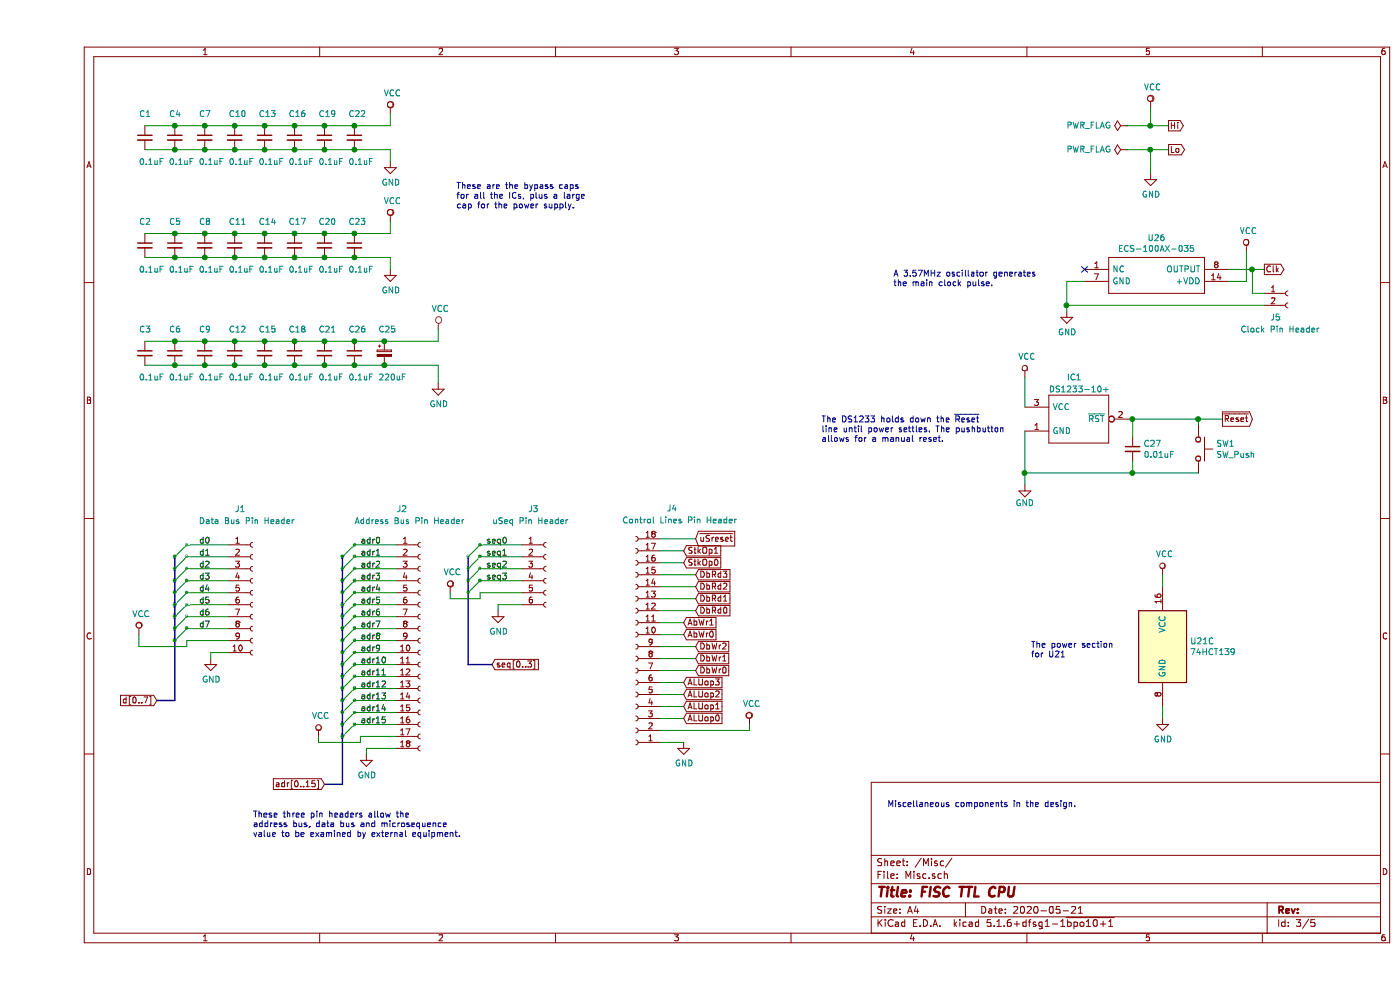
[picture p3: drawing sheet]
EESchema Schematic File Version 4
EELAYER 30 0
EELAYER END
$Descr A4 11693 8268
encoding utf-8
Sheet 3 5
Title "FISC TTL CPU"
Date "2020-05-21"
Rev ""
Comp ""
Comment1 ""
Comment2 ""
Comment3 ""
Comment4 ""
$EndDescr
$Comp
L power:VCC #PWR0119
U 1 1
P 9300 900
F 0 "#PWR0119" H 9300 750 50  0001 C CNN
F 1 "VCC" H 9317 1073 50  0000 C CNN
F 2 "" H 9300 900 50  0001 C CNN
F 3 "" H 9300 900 50  0001 C CNN
	1    9300 900 
	1    0    0    -1  
$EndComp
$Comp
L power:GND #PWR0120
U 1 1
P 9300 1450
F 0 "#PWR0120" H 9300 1200 50  0001 C CNN
F 1 "GND" H 9305 1277 50  0000 C CNN
F 2 "" H 9300 1450 50  0001 C CNN
F 3 "" H 9300 1450 50  0001 C CNN
	1    9300 1450
	1    0    0    -1  
$EndComp
$Comp
L power:PWR_FLAG #FLG0101
U 1 1
P 9100 1050
F 0 "#FLG0101" H 9100 1125 50  0001 C CNN
F 1 "PWR_FLAG" V 9100 1177 50  0000 L CNN
F 2 "" H 9100 1050 50  0001 C CNN
F 3 "~" H 9100 1050 50  0001 C CNN
	1    9100 1050
	0    -1   -1   0   
$EndComp
$Comp
L power:PWR_FLAG #FLG0102
U 1 1
P 9100 1250
F 0 "#FLG0102" H 9100 1325 50  0001 C CNN
F 1 "PWR_FLAG" V 9100 1377 50  0000 L CNN
F 2 "" H 9100 1250 50  0001 C CNN
F 3 "~" H 9100 1250 50  0001 C CNN
	1    9100 1250
	0    -1   -1   0   
$EndComp
Wire Wire Line
	9100 1050 9300 1050
Wire Wire Line
	9300 1050 9300 900 
Wire Wire Line
	9100 1250 9300 1250
Wire Wire Line
	9300 1250 9300 1450
Text GLabel 9450 1050 2    50   Output ~ 0
Hi
Text GLabel 9450 1250 2    50   Output ~ 0
Lo
Wire Wire Line
	9450 1050 9300 1050
Connection ~ 9300 1050
Wire Wire Line
	9450 1250 9300 1250
Connection ~ 9300 1250
Text GLabel 10250 2250 2    50   Output ~ 0
Clk
Text GLabel 9900 3500 2    50   Output ~ 0
~Reset
$Comp
L Device:C_Small C1
U 1 1
P 900 1150
F 0 "C1" H 850 1350 50  0000 L CNN
F 1 "0.1uF" H 850 950 50  0000 L CNN
F 2 "Capacitor_SMD:C_0603_1608Metric_Pad1.05x0.95mm_HandSolder" H 900 1150 50  0001 C CNN
F 3 "~" H 900 1150 50  0001 C CNN
F 4 "Bypass caps" H 900 1150 50  0001 C CNN "Description"
	1    900  1150
	1    0    0    -1  
$EndComp
$Comp
L Device:C_Small C4
U 1 1
P 1150 1150
F 0 "C4" H 1100 1350 50  0000 L CNN
F 1 "0.1uF" H 1100 950 50  0000 L CNN
F 2 "Capacitor_SMD:C_0603_1608Metric_Pad1.05x0.95mm_HandSolder" H 1150 1150 50  0001 C CNN
F 3 "~" H 1150 1150 50  0001 C CNN
F 4 "Bypass caps" H 1150 1150 50  0001 C CNN "Description"
	1    1150 1150
	1    0    0    -1  
$EndComp
$Comp
L Device:C_Small C7
U 1 1
P 1400 1150
F 0 "C7" H 1350 1350 50  0000 L CNN
F 1 "0.1uF" H 1350 950 50  0000 L CNN
F 2 "Capacitor_SMD:C_0603_1608Metric_Pad1.05x0.95mm_HandSolder" H 1400 1150 50  0001 C CNN
F 3 "~" H 1400 1150 50  0001 C CNN
F 4 "Bypass caps" H 1400 1150 50  0001 C CNN "Description"
	1    1400 1150
	1    0    0    -1  
$EndComp
$Comp
L Device:C_Small C10
U 1 1
P 1650 1150
F 0 "C10" H 1600 1350 50  0000 L CNN
F 1 "0.1uF" H 1600 950 50  0000 L CNN
F 2 "Capacitor_SMD:C_0603_1608Metric_Pad1.05x0.95mm_HandSolder" H 1650 1150 50  0001 C CNN
F 3 "~" H 1650 1150 50  0001 C CNN
F 4 "Bypass caps" H 1650 1150 50  0001 C CNN "Description"
	1    1650 1150
	1    0    0    -1  
$EndComp
$Comp
L Device:C_Small C13
U 1 1
P 1900 1150
F 0 "C13" H 1850 1350 50  0000 L CNN
F 1 "0.1uF" H 1850 950 50  0000 L CNN
F 2 "Capacitor_SMD:C_0603_1608Metric_Pad1.05x0.95mm_HandSolder" H 1900 1150 50  0001 C CNN
F 3 "~" H 1900 1150 50  0001 C CNN
F 4 "Bypass caps" H 1900 1150 50  0001 C CNN "Description"
	1    1900 1150
	1    0    0    -1  
$EndComp
$Comp
L Device:C_Small C16
U 1 1
P 2150 1150
F 0 "C16" H 2100 1350 50  0000 L CNN
F 1 "0.1uF" H 2100 950 50  0000 L CNN
F 2 "Capacitor_SMD:C_0603_1608Metric_Pad1.05x0.95mm_HandSolder" H 2150 1150 50  0001 C CNN
F 3 "~" H 2150 1150 50  0001 C CNN
F 4 "Bypass caps" H 2150 1150 50  0001 C CNN "Description"
	1    2150 1150
	1    0    0    -1  
$EndComp
$Comp
L Device:C_Small C19
U 1 1
P 2400 1150
F 0 "C19" H 2350 1350 50  0000 L CNN
F 1 "0.1uF" H 2350 950 50  0000 L CNN
F 2 "Capacitor_SMD:C_0603_1608Metric_Pad1.05x0.95mm_HandSolder" H 2400 1150 50  0001 C CNN
F 3 "~" H 2400 1150 50  0001 C CNN
F 4 "Bypass caps" H 2400 1150 50  0001 C CNN "Description"
	1    2400 1150
	1    0    0    -1  
$EndComp
$Comp
L Device:C_Small C22
U 1 1
P 2650 1150
F 0 "C22" H 2600 1350 50  0000 L CNN
F 1 "0.1uF" H 2600 950 50  0000 L CNN
F 2 "Capacitor_SMD:C_0603_1608Metric_Pad1.05x0.95mm_HandSolder" H 2650 1150 50  0001 C CNN
F 3 "~" H 2650 1150 50  0001 C CNN
F 4 "Bypass caps" H 2650 1150 50  0001 C CNN "Description"
	1    2650 1150
	1    0    0    -1  
$EndComp
Wire Wire Line
	900  1050 1150 1050
Wire Wire Line
	1150 1050 1400 1050
Connection ~ 1150 1050
Wire Wire Line
	1400 1050 1650 1050
Connection ~ 1400 1050
Wire Wire Line
	1650 1050 1900 1050
Connection ~ 1650 1050
Wire Wire Line
	1900 1050 2150 1050
Connection ~ 1900 1050
Wire Wire Line
	2150 1050 2400 1050
Connection ~ 2150 1050
Wire Wire Line
	2400 1050 2650 1050
Connection ~ 2400 1050
Wire Wire Line
	900  1250 1150 1250
Wire Wire Line
	1150 1250 1400 1250
Connection ~ 1150 1250
Wire Wire Line
	1400 1250 1650 1250
Connection ~ 1400 1250
Wire Wire Line
	1650 1250 1900 1250
Connection ~ 1650 1250
Wire Wire Line
	2150 1250 1900 1250
Connection ~ 1900 1250
Wire Wire Line
	2150 1250 2400 1250
Connection ~ 2150 1250
Wire Wire Line
	2400 1250 2650 1250
Connection ~ 2400 1250
$Comp
L power:VCC #PWR03
U 1 1
P 2950 950
F 0 "#PWR03" H 2950 800 50  0001 C CNN
F 1 "VCC" H 2967 1123 50  0000 C CNN
F 2 "" H 2950 950 50  0001 C CNN
F 3 "" H 2950 950 50  0001 C CNN
	1    2950 950 
	1    0    0    -1  
$EndComp
$Comp
L power:GND #PWR04
U 1 1
P 2950 1350
F 0 "#PWR04" H 2950 1100 50  0001 C CNN
F 1 "GND" H 2955 1177 50  0000 C CNN
F 2 "" H 2950 1350 50  0001 C CNN
F 3 "" H 2950 1350 50  0001 C CNN
	1    2950 1350
	1    0    0    -1  
$EndComp
Wire Wire Line
	2650 1250 2950 1250
Wire Wire Line
	2950 1250 2950 1350
Connection ~ 2650 1250
Wire Wire Line
	2650 1050 2950 1050
Wire Wire Line
	2950 1050 2950 950 
Connection ~ 2650 1050
$Comp
L Device:C_Small C2
U 1 1
P 900 2050
F 0 "C2" H 850 2250 50  0000 L CNN
F 1 "0.1uF" H 850 1850 50  0000 L CNN
F 2 "Capacitor_SMD:C_0603_1608Metric_Pad1.05x0.95mm_HandSolder" H 900 2050 50  0001 C CNN
F 3 "~" H 900 2050 50  0001 C CNN
F 4 "Bypass caps" H 900 2050 50  0001 C CNN "Description"
	1    900  2050
	1    0    0    -1  
$EndComp
$Comp
L Device:C_Small C5
U 1 1
P 1150 2050
F 0 "C5" H 1100 2250 50  0000 L CNN
F 1 "0.1uF" H 1100 1850 50  0000 L CNN
F 2 "Capacitor_SMD:C_0603_1608Metric_Pad1.05x0.95mm_HandSolder" H 1150 2050 50  0001 C CNN
F 3 "~" H 1150 2050 50  0001 C CNN
F 4 "Bypass caps" H 1150 2050 50  0001 C CNN "Description"
	1    1150 2050
	1    0    0    -1  
$EndComp
$Comp
L Device:C_Small C8
U 1 1
P 1400 2050
F 0 "C8" H 1350 2250 50  0000 L CNN
F 1 "0.1uF" H 1350 1850 50  0000 L CNN
F 2 "Capacitor_SMD:C_0603_1608Metric_Pad1.05x0.95mm_HandSolder" H 1400 2050 50  0001 C CNN
F 3 "~" H 1400 2050 50  0001 C CNN
F 4 "Bypass caps" H 1400 2050 50  0001 C CNN "Description"
	1    1400 2050
	1    0    0    -1  
$EndComp
$Comp
L Device:C_Small C11
U 1 1
P 1650 2050
F 0 "C11" H 1600 2250 50  0000 L CNN
F 1 "0.1uF" H 1600 1850 50  0000 L CNN
F 2 "Capacitor_SMD:C_0603_1608Metric_Pad1.05x0.95mm_HandSolder" H 1650 2050 50  0001 C CNN
F 3 "~" H 1650 2050 50  0001 C CNN
F 4 "Bypass caps" H 1650 2050 50  0001 C CNN "Description"
	1    1650 2050
	1    0    0    -1  
$EndComp
$Comp
L Device:C_Small C14
U 1 1
P 1900 2050
F 0 "C14" H 1850 2250 50  0000 L CNN
F 1 "0.1uF" H 1850 1850 50  0000 L CNN
F 2 "Capacitor_SMD:C_0603_1608Metric_Pad1.05x0.95mm_HandSolder" H 1900 2050 50  0001 C CNN
F 3 "~" H 1900 2050 50  0001 C CNN
F 4 "Bypass caps" H 1900 2050 50  0001 C CNN "Description"
	1    1900 2050
	1    0    0    -1  
$EndComp
$Comp
L Device:C_Small C17
U 1 1
P 2150 2050
F 0 "C17" H 2100 2250 50  0000 L CNN
F 1 "0.1uF" H 2100 1850 50  0000 L CNN
F 2 "Capacitor_SMD:C_0603_1608Metric_Pad1.05x0.95mm_HandSolder" H 2150 2050 50  0001 C CNN
F 3 "~" H 2150 2050 50  0001 C CNN
F 4 "Bypass caps" H 2150 2050 50  0001 C CNN "Description"
	1    2150 2050
	1    0    0    -1  
$EndComp
$Comp
L Device:C_Small C20
U 1 1
P 2400 2050
F 0 "C20" H 2350 2250 50  0000 L CNN
F 1 "0.1uF" H 2350 1850 50  0000 L CNN
F 2 "Capacitor_SMD:C_0603_1608Metric_Pad1.05x0.95mm_HandSolder" H 2400 2050 50  0001 C CNN
F 3 "~" H 2400 2050 50  0001 C CNN
F 4 "Bypass caps" H 2400 2050 50  0001 C CNN "Description"
	1    2400 2050
	1    0    0    -1  
$EndComp
$Comp
L Device:C_Small C23
U 1 1
P 2650 2050
F 0 "C23" H 2600 2250 50  0000 L CNN
F 1 "0.1uF" H 2600 1850 50  0000 L CNN
F 2 "Capacitor_SMD:C_0603_1608Metric_Pad1.05x0.95mm_HandSolder" H 2650 2050 50  0001 C CNN
F 3 "~" H 2650 2050 50  0001 C CNN
F 4 "Bypass caps" H 2650 2050 50  0001 C CNN "Description"
	1    2650 2050
	1    0    0    -1  
$EndComp
Wire Wire Line
	900  1950 1150 1950
Wire Wire Line
	1150 1950 1400 1950
Connection ~ 1150 1950
Wire Wire Line
	1400 1950 1650 1950
Connection ~ 1400 1950
Wire Wire Line
	1650 1950 1900 1950
Connection ~ 1650 1950
Wire Wire Line
	1900 1950 2150 1950
Connection ~ 1900 1950
Wire Wire Line
	2150 1950 2400 1950
Connection ~ 2150 1950
Wire Wire Line
	2400 1950 2650 1950
Connection ~ 2400 1950
Wire Wire Line
	900  2150 1150 2150
Wire Wire Line
	1150 2150 1400 2150
Connection ~ 1150 2150
Wire Wire Line
	1400 2150 1650 2150
Connection ~ 1400 2150
Wire Wire Line
	1650 2150 1900 2150
Connection ~ 1650 2150
Wire Wire Line
	2150 2150 1900 2150
Connection ~ 1900 2150
Wire Wire Line
	2150 2150 2400 2150
Connection ~ 2150 2150
Wire Wire Line
	2400 2150 2650 2150
Connection ~ 2400 2150
$Comp
L power:VCC #PWR05
U 1 1
P 2950 1850
F 0 "#PWR05" H 2950 1700 50  0001 C CNN
F 1 "VCC" H 2967 2023 50  0000 C CNN
F 2 "" H 2950 1850 50  0001 C CNN
F 3 "" H 2950 1850 50  0001 C CNN
	1    2950 1850
	1    0    0    -1  
$EndComp
$Comp
L power:GND #PWR06
U 1 1
P 2950 2250
F 0 "#PWR06" H 2950 2000 50  0001 C CNN
F 1 "GND" H 2955 2077 50  0000 C CNN
F 2 "" H 2950 2250 50  0001 C CNN
F 3 "" H 2950 2250 50  0001 C CNN
	1    2950 2250
	1    0    0    -1  
$EndComp
Wire Wire Line
	2650 2150 2950 2150
Wire Wire Line
	2950 2150 2950 2250
Connection ~ 2650 2150
Wire Wire Line
	2650 1950 2950 1950
Wire Wire Line
	2950 1950 2950 1850
Connection ~ 2650 1950
$Comp
L Device:C_Small C3
U 1 1
P 900 2950
F 0 "C3" H 850 3150 50  0000 L CNN
F 1 "0.1uF" H 850 2750 50  0000 L CNN
F 2 "Capacitor_SMD:C_0603_1608Metric_Pad1.05x0.95mm_HandSolder" H 900 2950 50  0001 C CNN
F 3 "~" H 900 2950 50  0001 C CNN
F 4 "Bypass caps" H 900 2950 50  0001 C CNN "Description"
	1    900  2950
	1    0    0    -1  
$EndComp
$Comp
L Device:C_Small C6
U 1 1
P 1150 2950
F 0 "C6" H 1100 3150 50  0000 L CNN
F 1 "0.1uF" H 1100 2750 50  0000 L CNN
F 2 "Capacitor_SMD:C_0603_1608Metric_Pad1.05x0.95mm_HandSolder" H 1150 2950 50  0001 C CNN
F 3 "~" H 1150 2950 50  0001 C CNN
F 4 "Bypass caps" H 1150 2950 50  0001 C CNN "Description"
	1    1150 2950
	1    0    0    -1  
$EndComp
$Comp
L Device:C_Small C9
U 1 1
P 1400 2950
F 0 "C9" H 1350 3150 50  0000 L CNN
F 1 "0.1uF" H 1350 2750 50  0000 L CNN
F 2 "Capacitor_SMD:C_0603_1608Metric_Pad1.05x0.95mm_HandSolder" H 1400 2950 50  0001 C CNN
F 3 "~" H 1400 2950 50  0001 C CNN
F 4 "Bypass caps" H 1400 2950 50  0001 C CNN "Description"
	1    1400 2950
	1    0    0    -1  
$EndComp
$Comp
L Device:C_Small C12
U 1 1
P 1650 2950
F 0 "C12" H 1600 3150 50  0000 L CNN
F 1 "0.1uF" H 1600 2750 50  0000 L CNN
F 2 "Capacitor_SMD:C_0603_1608Metric_Pad1.05x0.95mm_HandSolder" H 1650 2950 50  0001 C CNN
F 3 "~" H 1650 2950 50  0001 C CNN
F 4 "Bypass caps" H 1650 2950 50  0001 C CNN "Description"
	1    1650 2950
	1    0    0    -1  
$EndComp
$Comp
L Device:C_Small C15
U 1 1
P 1900 2950
F 0 "C15" H 1850 3150 50  0000 L CNN
F 1 "0.1uF" H 1850 2750 50  0000 L CNN
F 2 "Capacitor_SMD:C_0603_1608Metric_Pad1.05x0.95mm_HandSolder" H 1900 2950 50  0001 C CNN
F 3 "~" H 1900 2950 50  0001 C CNN
F 4 "Bypass caps" H 1900 2950 50  0001 C CNN "Description"
	1    1900 2950
	1    0    0    -1  
$EndComp
$Comp
L Device:C_Small C18
U 1 1
P 2150 2950
F 0 "C18" H 2100 3150 50  0000 L CNN
F 1 "0.1uF" H 2100 2750 50  0000 L CNN
F 2 "Capacitor_SMD:C_0603_1608Metric_Pad1.05x0.95mm_HandSolder" H 2150 2950 50  0001 C CNN
F 3 "~" H 2150 2950 50  0001 C CNN
F 4 "Bypass caps" H 2150 2950 50  0001 C CNN "Description"
	1    2150 2950
	1    0    0    -1  
$EndComp
$Comp
L Device:C_Small C21
U 1 1
P 2400 2950
F 0 "C21" H 2350 3150 50  0000 L CNN
F 1 "0.1uF" H 2350 2750 50  0000 L CNN
F 2 "Capacitor_SMD:C_0603_1608Metric_Pad1.05x0.95mm_HandSolder" H 2400 2950 50  0001 C CNN
F 3 "~" H 2400 2950 50  0001 C CNN
F 4 "Bypass caps" H 2400 2950 50  0001 C CNN "Description"
	1    2400 2950
	1    0    0    -1  
$EndComp
Wire Wire Line
	900  2850 1150 2850
Wire Wire Line
	1150 2850 1400 2850
Connection ~ 1150 2850
Wire Wire Line
	1400 2850 1650 2850
Connection ~ 1400 2850
Wire Wire Line
	1650 2850 1900 2850
Connection ~ 1650 2850
Wire Wire Line
	1900 2850 2150 2850
Connection ~ 1900 2850
Wire Wire Line
	2150 2850 2400 2850
Connection ~ 2150 2850
Connection ~ 2400 2850
Wire Wire Line
	900  3050 1150 3050
Wire Wire Line
	1150 3050 1400 3050
Connection ~ 1150 3050
Wire Wire Line
	1400 3050 1650 3050
Connection ~ 1400 3050
Wire Wire Line
	1650 3050 1900 3050
Connection ~ 1650 3050
Wire Wire Line
	2150 3050 1900 3050
Connection ~ 1900 3050
Wire Wire Line
	2150 3050 2400 3050
Connection ~ 2150 3050
Connection ~ 2400 3050
$Comp
L power:VCC #PWR07
U 1 1
P 3350 2750
F 0 "#PWR07" H 3350 2600 50  0001 C CNN
F 1 "VCC" H 3367 2923 50  0000 C CNN
F 2 "" H 3350 2750 50  0001 C CNN
F 3 "" H 3350 2750 50  0001 C CNN
	1    3350 2750
	1    0    0    -1  
$EndComp
$Comp
L power:GND #PWR08
U 1 1
P 3350 3200
F 0 "#PWR08" H 3350 2950 50  0001 C CNN
F 1 "GND" H 3355 3027 50  0000 C CNN
F 2 "" H 3350 3200 50  0001 C CNN
F 3 "" H 3350 3200 50  0001 C CNN
	1    3350 3200
	1    0    0    -1  
$EndComp
Wire Wire Line
	3350 3050 3350 3200
$Comp
L 74LS593:QX14T50B1.843200B50TT U26
U 1 1
P 8750 2250
F 0 "U26" H 9350 2515 50  0000 C CNN
F 1 "ECS-100AX-035" H 9350 2424 50  0000 C CNN
F 2 "Oscillator:Oscillator_DIP-14" H 9800 2350 50  0001 L CNN
F 3 "http://docs-emea.rs-online.com/webdocs/127f/0900766b8127fc57.pdf" H 9800 2250 50  0001 L CNN
F 4 "Oscillator" H 9800 2150 50  0001 L CNN "Description"
F 5 "Qantek" H 9800 1950 50  0001 L CNN "Manufacturer_Name"
F 6 "QX14T50B1.843200B50TT" H 9800 1850 50  0001 L CNN "Manufacturer_Part_Number"
F 7 "1735868" H 9800 1550 50  0001 L CNN "RS Part Number"
F 8 "http://uk.rs-online.com/web/p/products/1735868" H 9800 1450 50  0001 L CNN "RS Price/Stock"
F 9 "70418025" H 9800 1350 50  0001 L CNN "Allied_Number"
F 10 "http://www.alliedelec.com/qantek-qx14t50b18-43200b50tt/70418025/" H 9800 1250 50  0001 L CNN "Allied Price/Stock"
	1    8750 2250
	1    0    0    -1  
$EndComp
NoConn ~ 8750 2250
$Comp
L power:GND #PWR09
U 1 1
P 8600 2600
F 0 "#PWR09" H 8600 2350 50  0001 C CNN
F 1 "GND" H 8605 2427 50  0000 C CNN
F 2 "" H 8600 2600 50  0001 C CNN
F 3 "" H 8600 2600 50  0001 C CNN
	1    8600 2600
	1    0    0    -1  
$EndComp
$Comp
L power:VCC #PWR010
U 1 1
P 10100 2100
F 0 "#PWR010" H 10100 1950 50  0001 C CNN
F 1 "VCC" H 10117 2273 50  0000 C CNN
F 2 "" H 10100 2100 50  0001 C CNN
F 3 "" H 10100 2100 50  0001 C CNN
	1    10100 2100
	1    0    0    -1  
$EndComp
Wire Wire Line
	10100 2100 10100 2350
Wire Wire Line
	10100 2350 9950 2350
Wire Wire Line
	8750 2350 8600 2350
Wire Wire Line
	8600 2350 8600 2550
Wire Wire Line
	9950 2250 10150 2250
$Comp
L Connector:Conn_01x10_Female J1
U 1 1
P 1800 4950
F 0 "J1" H 1650 5650 50  0000 L CNN
F 1 "Data Bus Pin Header" H 1350 5550 50  0000 L CNN
F 2 "Connector_PinSocket_2.54mm:PinSocket_1x10_P2.54mm_Vertical" H 1800 4950 50  0001 C CNN
F 3 "~" H 1800 4950 50  0001 C CNN
F 4 "Data Bus Pin Header" H 1800 4950 50  0001 C CNN "Description"
	1    1800 4950
	1    0    0    -1  
$EndComp
$Comp
L Connector:Conn_01x18_Female J2
U 1 1
P 3200 5350
F 0 "J2" H 3000 6450 50  0000 L CNN
F 1 "Address Bus Pin Header" H 2650 6350 50  0000 L CNN
F 2 "Connector_PinSocket_2.54mm:PinSocket_1x18_P2.54mm_Vertical" H 3200 5350 50  0001 C CNN
F 3 "~" H 3200 5350 50  0001 C CNN
F 4 "Address Bus Pin Header" H 3200 5350 50  0001 C CNN "Description"
	1    3200 5350
	1    0    0    -1  
$EndComp
$Comp
L Connector:Conn_01x06_Female J3
U 1 1
P 4250 4750
F 0 "J3" H 4100 5250 50  0000 L CNN
F 1 "uSeq Pin Header" H 3800 5150 50  0000 L CNN
F 2 "Connector_PinSocket_2.54mm:PinSocket_1x06_P2.54mm_Vertical" H 4250 4750 50  0001 C CNN
F 3 "~" H 4250 4750 50  0001 C CNN
F 4 "uSeq Pin Header" H 4250 4750 50  0001 C CNN "Description"
	1    4250 4750
	1    0    0    -1  
$EndComp
Entry Wire Line
	1150 4650 1250 4550
Wire Wire Line
	1250 4550 1600 4550
Entry Wire Line
	1150 4750 1250 4650
Entry Wire Line
	1250 4750 1150 4850
Entry Wire Line
	1150 4950 1250 4850
Entry Wire Line
	1150 5050 1250 4950
Entry Wire Line
	1150 5150 1250 5050
Entry Wire Line
	1150 5250 1250 5150
Entry Wire Line
	1150 5350 1250 5250
Entry Wire Line
	2550 4650 2650 4550
Entry Wire Line
	2550 4750 2650 4650
Entry Wire Line
	2550 4850 2650 4750
Entry Wire Line
	2550 4950 2650 4850
Entry Wire Line
	2550 5050 2650 4950
Entry Wire Line
	2550 5150 2650 5050
Entry Wire Line
	2550 5250 2650 5150
Entry Wire Line
	2550 5350 2650 5250
Entry Wire Line
	2550 5450 2650 5350
Entry Wire Line
	2550 5550 2650 5450
Entry Wire Line
	2550 5650 2650 5550
Entry Wire Line
	2550 5750 2650 5650
Entry Wire Line
	2550 5850 2650 5750
Entry Wire Line
	2550 5950 2650 5850
Entry Wire Line
	2550 6050 2650 5950
Entry Wire Line
	2550 6150 2650 6050
Entry Wire Line
	3600 4650 3700 4550
Entry Wire Line
	3600 4750 3700 4650
Entry Wire Line
	3600 4850 3700 4750
Entry Wire Line
	3600 4950 3700 4850
Wire Wire Line
	1250 4650 1600 4650
Wire Wire Line
	1250 4750 1600 4750
Wire Wire Line
	1250 4850 1600 4850
Wire Wire Line
	1250 4950 1600 4950
Wire Wire Line
	1250 5050 1600 5050
Wire Wire Line
	1250 5150 1600 5150
Wire Wire Line
	1250 5250 1600 5250
Wire Wire Line
	2650 4550 3000 4550
Wire Wire Line
	2650 4650 3000 4650
Wire Wire Line
	2650 4750 3000 4750
Wire Wire Line
	2650 4850 3000 4850
Wire Wire Line
	2650 4950 3000 4950
Wire Wire Line
	2650 5050 3000 5050
Wire Wire Line
	2650 5150 3000 5150
Wire Wire Line
	3000 5250 2650 5250
Wire Wire Line
	2650 5350 3000 5350
Wire Wire Line
	3000 5450 2650 5450
Wire Wire Line
	2650 5550 3000 5550
Wire Wire Line
	3000 5650 2650 5650
Wire Wire Line
	2650 5750 3000 5750
Wire Wire Line
	3000 5850 2650 5850
Wire Wire Line
	2650 5950 3000 5950
Wire Wire Line
	3000 6050 2650 6050
Wire Wire Line
	4050 4850 3700 4850
Wire Wire Line
	3700 4750 4050 4750
Wire Wire Line
	3700 4650 4050 4650
Wire Wire Line
	4050 4550 3700 4550
$Comp
L power:GND #PWR0148
U 1 1
P 1450 5500
F 0 "#PWR0148" H 1450 5250 50  0001 C CNN
F 1 "GND" H 1455 5327 50  0000 C CNN
F 2 "" H 1450 5500 50  0001 C CNN
F 3 "" H 1450 5500 50  0001 C CNN
	1    1450 5500
	1    0    0    -1  
$EndComp
$Comp
L power:GND #PWR0149
U 1 1
P 3850 5100
F 0 "#PWR0149" H 3850 4850 50  0001 C CNN
F 1 "GND" H 3855 4927 50  0000 C CNN
F 2 "" H 3850 5100 50  0001 C CNN
F 3 "" H 3850 5100 50  0001 C CNN
	1    3850 5100
	1    0    0    -1  
$EndComp
$Comp
L power:GND #PWR0150
U 1 1
P 2750 6300
F 0 "#PWR0150" H 2750 6050 50  0001 C CNN
F 1 "GND" H 2755 6127 50  0000 C CNN
F 2 "" H 2750 6300 50  0001 C CNN
F 3 "" H 2750 6300 50  0001 C CNN
	1    2750 6300
	1    0    0    -1  
$EndComp
Wire Wire Line
	1600 5450 1450 5450
Wire Wire Line
	1450 5450 1450 5500
Wire Wire Line
	4050 5050 3850 5050
Wire Wire Line
	3850 5050 3850 5100
Wire Wire Line
	3000 6250 2750 6250
Wire Wire Line
	2750 6250 2750 6300
Text GLabel 1000 5850 0    50   Input ~ 0
d[0..7]
Wire Bus Line
	1000 5850 1150 5850
Text Label 1350 4550 0    50   ~ 0
d0
Text Label 1350 4650 0    50   ~ 0
d1
Text Label 1350 4750 0    50   ~ 0
d2
Text Label 1350 4850 0    50   ~ 0
d3
Text Label 1350 4950 0    50   ~ 0
d4
Text Label 1350 5050 0    50   ~ 0
d5
Text Label 1350 5150 0    50   ~ 0
d6
Text Label 1350 5250 0    50   ~ 0
d7
Text GLabel 2400 6550 0    50   Input ~ 0
adr[0..15]
Wire Bus Line
	2400 6550 2550 6550
Text Label 2700 4550 0    50   ~ 0
adr0
Text Label 2700 4650 0    50   ~ 0
adr1
Text Label 2700 4750 0    50   ~ 0
adr2
Text Label 2700 4850 0    50   ~ 0
adr3
Text Label 2700 4950 0    50   ~ 0
adr4
Text Label 2700 5050 0    50   ~ 0
adr5
Text Label 2700 5150 0    50   ~ 0
adr6
Text Label 2700 5250 0    50   ~ 0
adr7
Text Label 2700 5350 0    50   ~ 0
adr8
Text Label 2700 5450 0    50   ~ 0
adr9
Text Label 2700 5550 0    50   ~ 0
adr10
Text Label 2700 5650 0    50   ~ 0
adr11
Text Label 2700 5750 0    50   ~ 0
adr12
Text Label 2700 5850 0    50   ~ 0
adr13
Text Label 2700 5950 0    50   ~ 0
adr14
Text Label 2700 6050 0    50   ~ 0
adr15
Text Label 3750 4550 0    50   ~ 0
seq0
Text Label 3750 4650 0    50   ~ 0
seq1
Text Label 3750 4750 0    50   ~ 0
seq2
Text Label 3750 4850 0    50   ~ 0
seq3
Text GLabel 3800 5550 2    50   Input ~ 0
seq[0..3]
Wire Bus Line
	3600 5550 3800 5550
$Comp
L power:GND #PWR012
U 1 1
P 8250 4050
F 0 "#PWR012" H 8250 3800 50  0001 C CNN
F 1 "GND" H 8250 3900 50  0000 C CNN
F 2 "" H 8250 4050 50  0001 C CNN
F 3 "" H 8250 4050 50  0001 C CNN
	1    8250 4050
	1    0    0    -1  
$EndComp
$Comp
L power:VCC #PWR011
U 1 1
P 8250 3150
F 0 "#PWR011" H 8250 3000 50  0001 C CNN
F 1 "VCC" H 8267 3323 50  0000 C CNN
F 2 "" H 8250 3150 50  0001 C CNN
F 3 "" H 8250 3150 50  0001 C CNN
	1    8250 3150
	1    0    0    -1  
$EndComp
Wire Wire Line
	8250 3150 8250 3400
Wire Wire Line
	8250 3600 8250 3950
Connection ~ 2900 2850
Connection ~ 2900 3050
$Comp
L Device:CP_Small C25
U 1 1
P 2900 2950
F 0 "C25" H 2850 3150 50  0000 L CNN
F 1 "220uF" H 2850 2750 50  0000 L CNN
F 2 "Capacitor_THT:CP_Radial_D8.0mm_P5.00mm" H 2900 2950 50  0001 C CNN
F 3 "~" H 2900 2950 50  0001 C CNN
F 4 "Power cap" H 2900 2950 50  0001 C CNN "Description"
	1    2900 2950
	1    0    0    -1  
$EndComp
$Comp
L Device:C_Small C26
U 1 1
P 2650 2950
F 0 "C26" H 2600 3150 50  0000 L CNN
F 1 "0.1uF" H 2600 2750 50  0000 L CNN
F 2 "Capacitor_SMD:C_0603_1608Metric_Pad1.05x0.95mm_HandSolder" H 2650 2950 50  0001 C CNN
F 3 "~" H 2650 2950 50  0001 C CNN
F 4 "Bypass caps" H 2650 2950 50  0001 C CNN "Description"
	1    2650 2950
	1    0    0    -1  
$EndComp
Wire Wire Line
	3350 2750 3350 2850
$Comp
L 74xx:74LS139 U21
U 3 1
P 9400 5400
F 0 "U21" H 9630 5446 50  0000 L CNN
F 1 "74HCT139" H 9630 5355 50  0000 L CNN
F 2 "Package_SO:SOIC-16_3.9x9.9mm_P1.27mm" H 9400 5400 50  0001 C CNN
F 3 "http://www.ti.com/lit/gpn/sn74LS139" H 9400 5400 50  0001 C CNN
	3    9400 5400
	1    0    0    -1  
$EndComp
$Comp
L power:GND #PWR0151
U 1 1
P 9400 6000
F 0 "#PWR0151" H 9400 5750 50  0001 C CNN
F 1 "GND" H 9405 5827 50  0000 C CNN
F 2 "" H 9400 6000 50  0001 C CNN
F 3 "" H 9400 6000 50  0001 C CNN
	1    9400 6000
	1    0    0    -1  
$EndComp
$Comp
L power:VCC #PWR0152
U 1 1
P 9400 4800
F 0 "#PWR0152" H 9400 4650 50  0001 C CNN
F 1 "VCC" H 9417 4973 50  0000 C CNN
F 2 "" H 9400 4800 50  0001 C CNN
F 3 "" H 9400 4800 50  0001 C CNN
	1    9400 4800
	1    0    0    -1  
$EndComp
Wire Wire Line
	9400 4800 9400 4900
Wire Wire Line
	9400 5900 9400 6000
$Comp
L DS1233:DS1233-10+ IC1
U 1 1
P 8250 3400
F 0 "IC1" H 8600 3650 50  0000 L CNN
F 1 "DS1233-10+" H 8450 3550 50  0000 L CNN
F 2 "Package_TO_SOT_THT:TO-92" H 9000 3500 50  0001 L CNN
F 3 "http://docs-emea.rs-online.com/webdocs/0a29/0900766b80a2926b.pdf" H 9000 3400 50  0001 L CNN
F 4 "Reset Device" H 9000 3300 50  0001 L CNN "Description"
F 5 "" H 9000 3200 50  0001 L CNN "Height"
F 6 "Maxim Integrated" H 9000 3100 50  0001 L CNN "Manufacturer_Name"
F 7 "DS1233-10+" H 9000 3000 50  0001 L CNN "Manufacturer_Part_Number"
F 8 "700-DS1233-10" H 9000 2900 50  0001 L CNN "Mouser Part Number"
F 9 "https://www.mouser.com/Search/Refine.aspx?Keyword=700-DS1233-10" H 9000 2800 50  0001 L CNN "Mouser Price/Stock"
F 10 "1901547P" H 9000 2700 50  0001 L CNN "RS Part Number"
F 11 "http://uk.rs-online.com/web/p/products/1901547P" H 9000 2600 50  0001 L CNN "RS Price/Stock"
	1    8250 3400
	1    0    0    -1  
$EndComp
$Comp
L Device:C_Small C27
U 1 1
P 9150 3750
F 0 "C27" H 9242 3796 50  0000 L CNN
F 1 "0.01uF" H 9242 3705 50  0000 L CNN
F 2 "Capacitor_SMD:C_0603_1608Metric_Pad1.05x0.95mm_HandSolder" H 9150 3750 50  0001 C CNN
F 3 "~" H 9150 3750 50  0001 C CNN
	1    9150 3750
	1    0    0    -1  
$EndComp
$Comp
L Switch:SW_Push SW1
U 1 1
P 9700 3750
F 0 "SW1" V 9654 3898 50  0000 L CNN
F 1 "SW_Push" V 9745 3898 50  0000 L CNN
F 2 "Button_Switch_THT:Push_E-Switch_KS01Q01" H 9700 3950 50  0001 C CNN
F 3 "" H 9700 3950 50  0001 C CNN
F 4 "Reset button" H 9700 3750 50  0001 C CNN "Description"
	1    9700 3750
	0    1    1    0   
$EndComp
Wire Wire Line
	9700 3550 9700 3500
Connection ~ 9700 3500
Wire Wire Line
	9700 3500 9900 3500
Wire Wire Line
	9150 3650 9150 3500
Wire Wire Line
	9150 3850 9150 3950
Wire Wire Line
	9150 3950 8250 3950
Connection ~ 8250 3950
Wire Wire Line
	8250 3950 8250 4050
Text Notes 7150 2400 0    50   ~ 0
A 3.57MHz oscillator generates\nthe main clock pulse.
Text Notes 6550 3700 0    50   ~ 0
The DS1233 holds down the ~Reset\nline until power settles. The pushbutton\nallows for a manual reset.
Text Notes 8300 5500 0    50   ~ 0
The power section\nfor U21
Text Notes 3500 1750 0    50   ~ 0
These are the bypass caps\nfor all the ICs, plus a large\ncap for the power supply.
Text Notes 1800 7000 0    50   ~ 0
These three pin headers allow the\naddress bus, data bus and microsequence\nvalue to be examined by external equipment.
Text Notes 7100 6750 0    50   ~ 0
Miscellaneous components in the design.
Text GLabel 5400 6000 2    50   Input ~ 0
ALUop0
Text GLabel 5400 5900 2    50   Input ~ 0
ALUop1
Text GLabel 5400 5800 2    50   Input ~ 0
ALUop2
Text GLabel 5400 5700 2    50   Input ~ 0
ALUop3
Text GLabel 5500 4500 2    50   Input ~ 0
~uSreset
Text GLabel 5500 5600 2    50   Input ~ 0
DbWr0
Text GLabel 5500 5500 2    50   Input ~ 0
DbWr1
Text GLabel 5500 5400 2    50   Input ~ 0
DbWr2
Text GLabel 5400 5300 2    50   Input ~ 0
AbWr0
Text GLabel 5400 5200 2    50   Input ~ 0
AbWr1
Text GLabel 5500 5100 2    50   Input ~ 0
DbRd0
Text GLabel 5500 5000 2    50   Input ~ 0
DbRd1
Text GLabel 5500 4900 2    50   Input ~ 0
DbRd2
Text GLabel 5500 4800 2    50   Input ~ 0
DbRd3
Text GLabel 5400 4700 2    50   Input ~ 0
StkOp0
Text GLabel 5400 4600 2    50   Input ~ 0
StkOp1
$Comp
L Connector:Conn_01x18_Female J4
U 1 1
P 5000 5400
F 0 "J4" H 4650 4250 50  0000 L CNN
F 1 "Control Lines Pin Header" H 4150 4350 50  0000 L CNN
F 2 "Connector_PinSocket_2.54mm:PinSocket_1x18_P2.54mm_Vertical" H 5000 5400 50  0001 C CNN
F 3 "~" H 5000 5400 50  0001 C CNN
F 4 "Address Bus Pin Header" H 5000 5400 50  0001 C CNN "Description"
	1    5000 5400
	-1   0    0    1   
$EndComp
$Comp
L power:GND #PWR013
U 1 1
P 5400 6200
F 0 "#PWR013" H 5400 5950 50  0001 C CNN
F 1 "GND" H 5405 6027 50  0000 C CNN
F 2 "" H 5400 6200 50  0001 C CNN
F 3 "" H 5400 6200 50  0001 C CNN
	1    5400 6200
	1    0    0    -1  
$EndComp
Wire Wire Line
	5200 6200 5400 6200
Wire Wire Line
	5200 6000 5400 6000
Wire Wire Line
	5200 5900 5400 5900
Wire Wire Line
	5400 5800 5200 5800
Wire Wire Line
	5200 5700 5400 5700
Wire Wire Line
	5500 5600 5200 5600
Wire Wire Line
	5200 5500 5500 5500
Wire Wire Line
	5500 5400 5200 5400
Wire Wire Line
	5200 5300 5400 5300
Wire Wire Line
	5400 5200 5200 5200
Wire Wire Line
	5200 5100 5500 5100
Wire Wire Line
	5500 5000 5200 5000
Wire Wire Line
	5200 4900 5500 4900
Wire Wire Line
	5500 4800 5200 4800
Wire Wire Line
	5200 4700 5400 4700
Wire Wire Line
	5400 4600 5200 4600
Wire Wire Line
	5200 4500 5500 4500
$Comp
L Connector:Conn_01x02_Female J5
U 1 1
P 10450 2450
F 0 "J5" H 10300 2250 50  0000 L CNN
F 1 "Clock Pin Header" H 10050 2150 50  0000 L CNN
F 2 "Connector_PinSocket_2.54mm:PinSocket_1x02_P2.54mm_Vertical" H 10450 2450 50  0001 C CNN
F 3 "~" H 10450 2450 50  0001 C CNN
F 4 "Clock Pin Header" H 10450 2450 50  0001 C CNN "Description"
	1    10450 2450
	1    0    0    -1  
$EndComp
Wire Wire Line
	2400 2850 2650 2850
Wire Wire Line
	2400 3050 2650 3050
Connection ~ 2650 2850
Wire Wire Line
	2650 2850 2900 2850
Connection ~ 2650 3050
Wire Wire Line
	2650 3050 2900 3050
Wire Wire Line
	2900 2850 3350 2850
Wire Wire Line
	2900 3050 3350 3050
Wire Wire Line
	10150 2250 10150 2450
Wire Wire Line
	10150 2450 10250 2450
Connection ~ 10150 2250
Wire Wire Line
	10150 2250 10250 2250
Wire Wire Line
	10250 2550 8600 2550
Connection ~ 8600 2550
Wire Wire Line
	8600 2550 8600 2600
$Comp
L power:VCC #PWR0153
U 1 1
P 850 5300
F 0 "#PWR0153" H 850 5150 50  0001 C CNN
F 1 "VCC" H 867 5473 50  0000 C CNN
F 2 "" H 850 5300 50  0001 C CNN
F 3 "" H 850 5300 50  0001 C CNN
	1    850  5300
	1    0    0    -1  
$EndComp
Wire Wire Line
	1600 5350 1250 5350
Wire Wire Line
	1250 5350 1250 5400
Wire Wire Line
	1250 5400 850  5400
Wire Wire Line
	850  5400 850  5300
$Comp
L power:VCC #PWR0154
U 1 1
P 2350 6150
F 0 "#PWR0154" H 2350 6000 50  0001 C CNN
F 1 "VCC" H 2367 6323 50  0000 C CNN
F 2 "" H 2350 6150 50  0001 C CNN
F 3 "" H 2350 6150 50  0001 C CNN
	1    2350 6150
	1    0    0    -1  
$EndComp
Wire Wire Line
	3000 6150 2700 6150
Wire Wire Line
	2700 6150 2700 6200
Wire Wire Line
	2700 6200 2350 6200
Wire Wire Line
	2350 6200 2350 6150
$Comp
L power:VCC #PWR0155
U 1 1
P 3450 4950
F 0 "#PWR0155" H 3450 4800 50  0001 C CNN
F 1 "VCC" H 3467 5123 50  0000 C CNN
F 2 "" H 3450 4950 50  0001 C CNN
F 3 "" H 3450 4950 50  0001 C CNN
	1    3450 4950
	1    0    0    -1  
$EndComp
Wire Wire Line
	4050 4950 3700 4950
Wire Wire Line
	3700 4950 3700 5000
Wire Wire Line
	3700 5000 3450 5000
Wire Wire Line
	3450 5000 3450 4950
$Comp
L power:VCC #PWR0156
U 1 1
P 5950 6050
F 0 "#PWR0156" H 5950 5900 50  0001 C CNN
F 1 "VCC" H 5967 6223 50  0000 C CNN
F 2 "" H 5950 6050 50  0001 C CNN
F 3 "" H 5950 6050 50  0001 C CNN
	1    5950 6050
	1    0    0    -1  
$EndComp
Wire Wire Line
	5200 6100 5950 6100
Wire Wire Line
	5950 6100 5950 6050
Wire Wire Line
	9150 3500 9700 3500
Wire Wire Line
	9150 3950 9700 3950
Connection ~ 9150 3500
Connection ~ 9150 3950
Wire Bus Line
	3600 4650 3600 5550
Wire Bus Line
	1150 4650 1150 5850
Wire Bus Line
	2550 4650 2550 6550
$EndSCHEMATC
